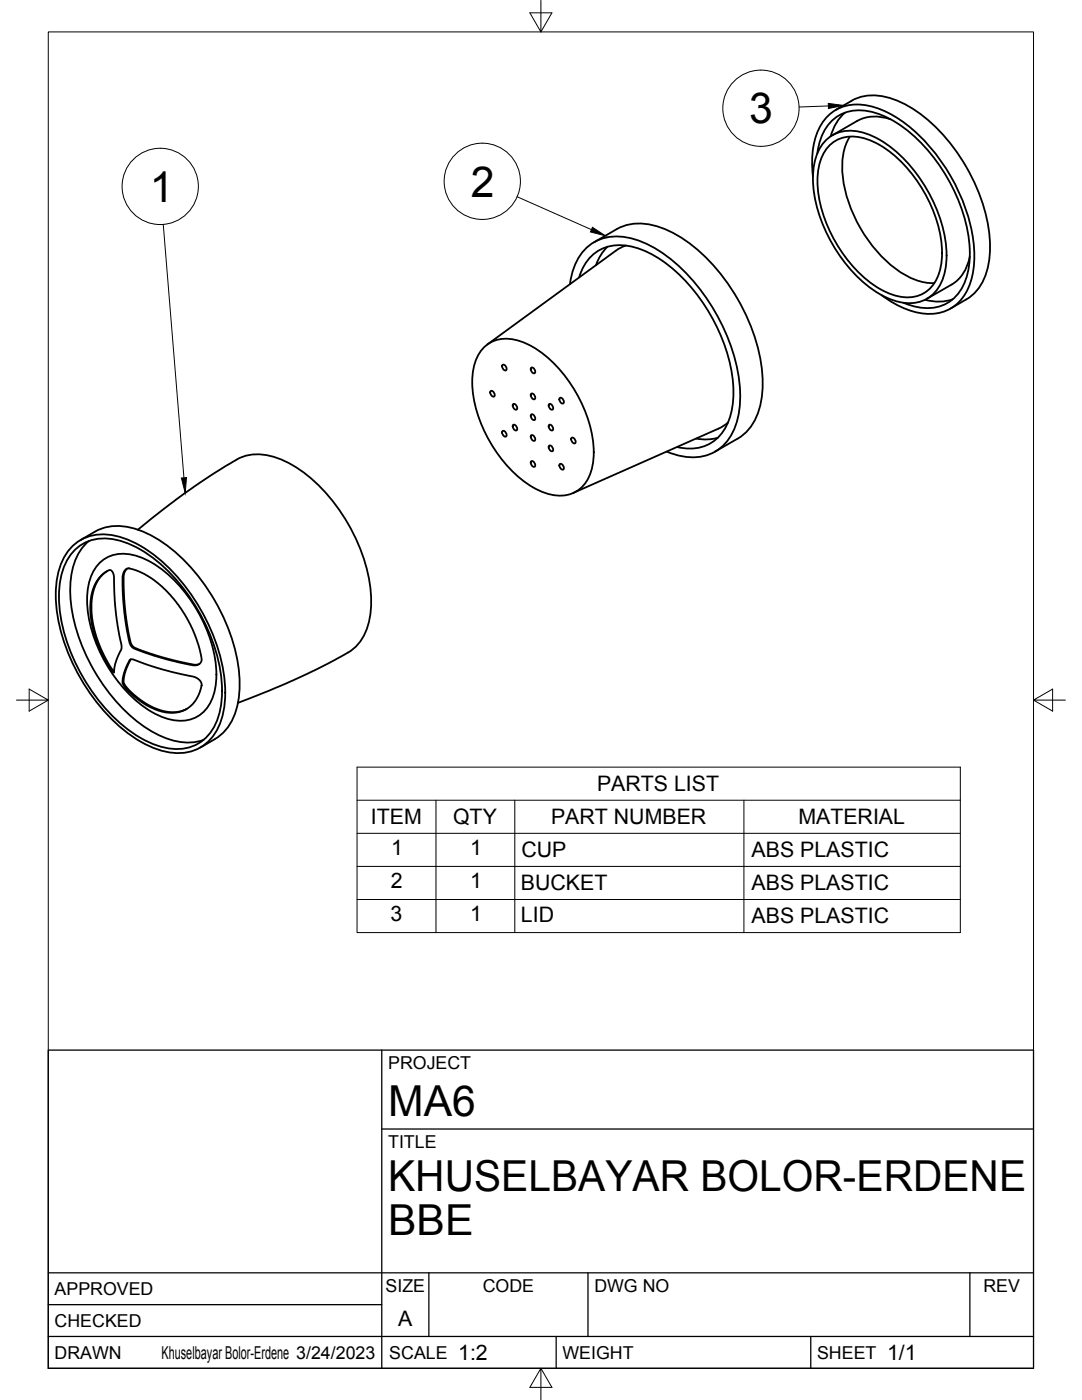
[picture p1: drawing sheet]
<svg xmlns="http://www.w3.org/2000/svg" width="216mm" height="279mm" viewBox="0 0 216 279" stroke-linecap="round" stroke-linejoin="round" font-family="sans-serif">
<!-- layer: Visible -->
<g fill="none" stroke="#000" stroke-width=".36">
<path d="M162.2 35.2a15.2 15.2 0 0 1 2.4-11.4 8.5 8.5 0 0 1 8.8-2.7 23.8 23.8 0 0 1 12.2 8.2 35.7 35.7 0 0 1 8.8 21.7 12.8 12.8 0 0 1-3.3 9.5 9.1 9.1 0 0 1-9.4 1.5 20.3 20.3 0 0 1-5.8-3.1M163.1 30.6a9.2 9.2 0 0 1 5.3-8.1 10.8 10.8 0 0 1 9 1.2 32.8 32.8 0 0 1 14.4 17.6 23.9 23.9 0 0 1 1.3 13.2 8.2 8.2 0 0 1-7.4 7 11.9 11.9 0 0 1-5.4-1.1M164.8 28a7.3 7.3 0 0 1 7.9-1.4 24.1 24.1 0 0 1 11.8 10.5 26.4 26.4 0 0 1 4.3 15.5 8.5 8.5 0 0 1-4.3 7.3 8.9 8.9 0 0 1-7.5-.5 26.8 26.8 0 0 1-12.1-12.9 23.5 23.5 0 0 1-2.4-14 8.8 8.8 0 0 1 2.3-4.5zM165.5 29a6.8 6.8 0 0 1 7.4-1.3 22.9 22.9 0 0 1 11.4 10.5 22.9 22.9 0 0 1 3.4 15.2 6.8 6.8 0 0 1-9.5 5.5 22.9 22.9 0 0 1-11.4-10.5 22.9 22.9 0 0 1-3.4-15.2 8.2 8.2 0 0 1 2.1-4.2zM168.6 22.5a9.4 9.4 0 0 0-2.8 4.7M169.6 27.3a13.3 13.3 0 0 0-1.2 9.5 28.2 28.2 0 0 0 11.4 17.6 11.5 11.5 0 0 0 6.6 2.1M169.9 20.1a10.1 10.1 0 0 1 9.3 0 30.9 30.9 0 0 1 13.6 13.2 30.9 30.9 0 0 1 4.6 18.4 10.5 10.5 0 0 1-4.6 8.1l-3.1 1.8M169.9 20.1l-3.1 1.8M177.7 23.8a8 8 0 0 0-6.6 .3l-5 2.9M113.7 56.7a11 11 0 0 1 4.9-8.4 10.6 10.6 0 0 1 9.6 0 32.3 32.3 0 0 1 14.5 14 34.2 34.2 0 0 1 5 17.7 12.6 12.6 0 0 1-3.9 9.4 9.5 9.5 0 0 1-9.2 1.3l-1.6-.6M115.6 55.4a8.3 8.3 0 0 1 10.7-6.1 23.9 23.9 0 0 1 11.9 8.4 34.8 34.8 0 0 1 8.2 20.6 12.7 12.7 0 0 1-3.1 9 8.3 8.3 0 0 1-8.2 1.9M118.6 48.3l4.4-2.6a11.3 11.3 0 0 1 10.7 .5 34 34 0 0 1 14.5 15.4 30.8 30.8 0 0 1 3.7 18.1 10.8 10.8 0 0 1-4.7 7.8"/>
<path d="M121.2 49.2l-1.5 1.9-.8 1.8M122.9 50l-25.7 18.7M124.9 49l-2 1M190.1 59.7a9.4 9.4 0 0 1-5.5 .1M193.5 51.2a8 8 0 0 1-3.6 5.6l-4.9 2.8M96.9 69a6.8 6.8 0 0 1 6.7-1 20.9 20.9 0 0 1 10.5 8.9 24.3 24.3 0 0 1 4.3 15 7.5 7.5 0 0 1-4.5 6.7 9.2 9.2 0 0 1-7.5-1.3 26.8 26.8 0 0 1-12.2-21 9.2 9.2 0 0 1 2.7-7.3zM97.9 78.1l.1-.1a.71 .71 0 0 1 .5 1.2 .84 .84 0 0 1-.6-1.1zM100.2 72.9l.2-.1a.71 .71 0 0 1 .5 1.1 .84 .84 0 0 1-.7-1zM106 73.4l.1-.1a.71 .71 0 0 1 .5 1.2 .84 .84 0 0 1-.6-1.1zM106 78.6l.1-.1a.71 .71 0 0 1 .5 1.2 .84 .84 0 0 1-.6-1.1zM111.7 79.5l.1-.1a.71 .71 0 0 1 .5 1.1 .84 .84 0 0 1-.6-1zM47.2 91.7a138.3 138.3 0 0 0-19.7 14"/>
<path d="M47.2 91.7a9.8 9.8 0 0 1 9 .1 30 30 0 0 1 13.3 12.7 30 30 0 0 1 4.4 17.9 10.2 10.2 0 0 1-4.4 7.8M100.2 86.1l.2-.1a.71 .71 0 0 1 .5 1.1 .84 .84 0 0 1-.7-1zM102.4 80.7l.1-.1a.71 .71 0 0 1 .5 1.2 .84 .84 0 0 1-.6-1.1zM102.4 84.8l.1-.1a.71 .71 0 0 1 .5 1.2 .84 .84 0 0 1-.6-1.1zM106 82.8l.1-.1a.71 .71 0 0 1 .5 1.1 .84 .84 0 0 1-.6-1zM106 86.9l.1-.1a.71 .71 0 0 1 .5 1.2 .84 .84 0 0 1-.6-1.1zM106 92.1l.1-.1a.71 .71 0 0 1 .5 1.2 .84 .84 0 0 1-.6-1.1zM109.5 89l.2-.1a.71 .71 0 0 1 .5 1.2 .84 .84 0 0 1-.7-1.1zM109.5 80.7l.2-.1a.71 .71 0 0 1 .5 1.2 .84 .84 0 0 1-.7-1.1zM109.5 84.8l.2-.1a.71 .71 0 0 1 .5 1.2 .84 .84 0 0 1-.7-1.1zM111.7 92.7l.1-.1a.71 .71 0 0 1 .5 1.1 .84 .84 0 0 1-.6-1zM114 87.4l.2-.1a.71 .71 0 0 1 .4 1.2 .84 .84 0 0 1-.6-1.1z"/>
<path d="M143.2 87.4l-2.4 .3-1.9-.2M143.4 85.5l-29 12.9M145.3 84.3l-1.9 1.2M147.2 87.5l-4.5 2.6M14.6 108.9a9.6 9.6 0 0 1 10.2-1.5 29.9 29.9 0 0 1 13.7 11.7 36.1 36.1 0 0 1 6.4 19.1 13.4 13.4 0 0 1-3.4 9.9 9.6 9.6 0 0 1-10.3 1.4 29.9 29.9 0 0 1-13.6-11.7 36.1 36.1 0 0 1-6.5-19.1 13.4 13.4 0 0 1 3.5-9.8zM15.1 109.6a9.3 9.3 0 0 1 9.8-1.4 29.3 29.3 0 0 1 13.6 12 34.2 34.2 0 0 1 5.8 17.7 12.9 12.9 0 0 1-3.3 9.4 9.3 9.3 0 0 1-9.9 1.4 29.3 29.3 0 0 1-13.5-11.9 34.2 34.2 0 0 1-5.8-17.7 12.9 12.9 0 0 1 3.3-9.5zM16.1 107.8a12.6 12.6 0 0 1 6.5-2.8 17 17 0 0 1 11.2 4.2 38.5 38.5 0 0 1 14 25.7 14.7 14.7 0 0 1-3 11l-1.9 1.6-2.9 1.7M17.7 108a12.4 12.4 0 0 0-3.7 9.9 36.4 36.4 0 0 0 12.1 25 19 19 0 0 0 10.8 5.3l2.5-.2 1.2-.3M19.9 112.4a7.1 7.1 0 0 1 7.6-1.4 22.4 22.4 0 0 1 11 9.4 26 26 0 0 1 4.6 15.8 8.3 8.3 0 0 1-4.2 7 8.6 8.6 0 0 1-7.2-.4 26.4 26.4 0 0 1-12.1-13.5 21.8 21.8 0 0 1-1.9-12.6 8.5 8.5 0 0 1 2.2-4.3zM20.3 114.8l.6-.5a1.15 1.15 0 0 1 1.3-.5l.3 .5 .3 .8 .1 4.9 .3 2.8 1 5.9a4.1 4.1 0 0 1-.7 2.3l-.6 1.7-.2 1.5-.9-1-1.5-2.9-1-2.2-.9-3.4-.4-3.1 .2-2.7 .7-2.2 .6-1zM21.4 114l-.9 .7-.6 .7-1.1 1.9-.5 2.5v2.5l.3 2.4 1 3.5 1.5 3.4 1.7 2.4M25 113.7a1.29 1.29 0 0 1 1.6-.1l2.2 1 2.1 1.3 2.1 1.8 1.6 1.8 2.2 3 1.2 2.2 1.1 2.6 .8 2.6a3.2 3.2 0 0 1 .2 2.2 1.55 1.55 0 0 1-1.7 .7l-4.9-1.1-4-1.2a8.2 8.2 0 0 1-3.3-1.5 5.9 5.9 0 0 1-.8-2.8l-.6-3.8-.3-4.8v-2.6l.2-.7z"/>
<path d="M25.4 113.5l-.4 .4-.3 .8v2.8l.4 5.2 .7 4.4a2.43 2.43 0 0 0 1 2.1l3.2 1.2 4.6 1.4 4.1 .9 1.1-.2M25.9 131.7l.1-.1a2.08 2.08 0 0 1 1.7 .4l4.9 1.7 6.1 1.4 1.1 .6a1.59 1.59 0 0 1 .2 2.1l-.7 1.5-.8 1.2-.9 .8-1.1 .5-1.4 .4-1.2 .1-1.5-.3-1.7-.5-1.6-.8-1.8-1.3-1.8-1.6-.9-1.1-.2-.8 .2-1.1 .4-1.3zM26.1 131.6l-.9 1.9-.4 1.5-.1 1.2 .4 .7 1.8 1.9 2.3 1.6 2.4 1.2 2.4 .5a6 6 0 0 0 3.3-.6M69.4 130.2a145.7 145.7 0 0 1-21.9 10.1"/>
</g>
<!-- layer: Border -->
<path d="M9.6 6.4h196.6v266.7h-196.6zM107.9 0v6.4l-2.2-3.8h4.4l-2.2 3.8M3.3 139.7h6.3l-3.8-2.2v4.4l3.8-2.2M206.2 139.7l3.8 2.2v-4.4l-3.8 2.2h6.4M107.9 273.1l2.2 3.8h-4.4l2.2-3.8v6.3" fill="none" stroke="#000" stroke-width=".2"/>
<!-- layer: Titleblock -->
<path d="M9.6 209.6h196.6v63.5h-196.6zM76.2 209.6v63.5M76.2 225.3h130M9.6 254h196.6M85.6 254v12.7M117.3 254v12.7M193.5 254v12.7M9.6 266.7h196.6M9.6 260.4h66.6M111 266.7v6.4M161.8 266.7v6.4" fill="none" stroke="#000" stroke-width=".25"/>
<!-- layer: Parts Lists -->
<path d="M71.2 153.1h120.4v33h-120.4zM71.2 159.7h120.4M87 159.7v26.4M102.7 159.7v26.4M148.4 159.7v26.4M71.2 166.3h120.4M71.2 172.9h120.4M71.2 179.5h120.4" fill="none" stroke="#000" stroke-width=".2"/>
<!-- layer: Balloons -->
<g fill="none" stroke="#000" stroke-width=".2">
<path d="M103.2 39.3l14.8 6.5M165.3 21.1l-5.9 .3M32.6 44.8l4.1 50.6"/>
<circle cx="32" cy="37.2" r="7.6"/>
<circle cx="96.2" cy="36.2" r="7.6"/>
<circle cx="151.8" cy="21.6" r="7.6"/>
</g>
<path d="M165.3 20.6l3 .4-3 .7zM118.2 45.4l2.6 1.7-3-.8zM36.2 95.4l1-.1-.2 3.1z" fill="#000" stroke="#000" stroke-width=".2"/>
<g font-size="8.5">
<text x="149.5" y="24.6">3</text>
<text x="29.9" y="40.3">1</text>
<text x="94" y="39.2">2</text>
<text x="77.4" y="222.8">MA6</text>
<text x="77.4" y="237.8">KHUSELBAYAR BOLOR-ERDENE</text>
<text x="77.4" y="246.4">BBE</text>
</g>
<g font-size="4.3">
<text x="119.1" y="157.9">PARTS LIST</text>
<text x="74" y="164.5">ITEM</text>
<text x="90.4" y="164.4">QTY</text>
<text x="110" y="164.5">PART NUMBER</text>
<text x="159.3" y="164.5">MATERIAL</text>
<text x="78.1" y="170.6">1</text>
<text x="93.8" y="170.6">1</text>
<text x="104" y="170.9">CUP</text>
<text x="150" y="170.9">ABS PLASTIC</text>
<text x="78" y="177.2">2</text>
<text x="93.8" y="177.2">1</text>
<text x="103.9" y="177.5">BUCKET</text>
<text x="150" y="177.5">ABS PLASTIC</text>
<text x="77.9" y="183.9">3</text>
<text x="93.8" y="183.9">1</text>
<text x="103.9" y="184.1">LID</text>
<text x="150" y="184.1">ABS PLASTIC</text>
<text x="79.5" y="264.5">A</text>
<text x="91.4" y="271.4">1:2</text>
<text x="177" y="271.4">1/1</text>
</g>
<g font-size="3.5">
<text x="77.4" y="213.4">PROJECT</text>
<text x="77.4" y="229.1">TITLE</text>
<text x="76.9" y="257.8">SIZE</text>
<text x="96.3" y="257.8">CODE</text>
<text x="118.6" y="257.8">DWG NO</text>
<text x="196.2" y="257.8">REV</text>
<text x="10.9" y="258.5">APPROVED</text>
<text x="10.9" y="264.8">CHECKED</text>
<text x="10.9" y="271.2">DRAWN</text>
<text x="32.2" y="271.2">Khuselbayar Bolor-Erdene 3/24/2023</text>
<text x="77.7" y="271.2">SCALE</text>
<text x="112.2" y="271.2">WEIGHT</text>
<text x="163" y="271.2">SHEET</text>
</g>
</svg>
